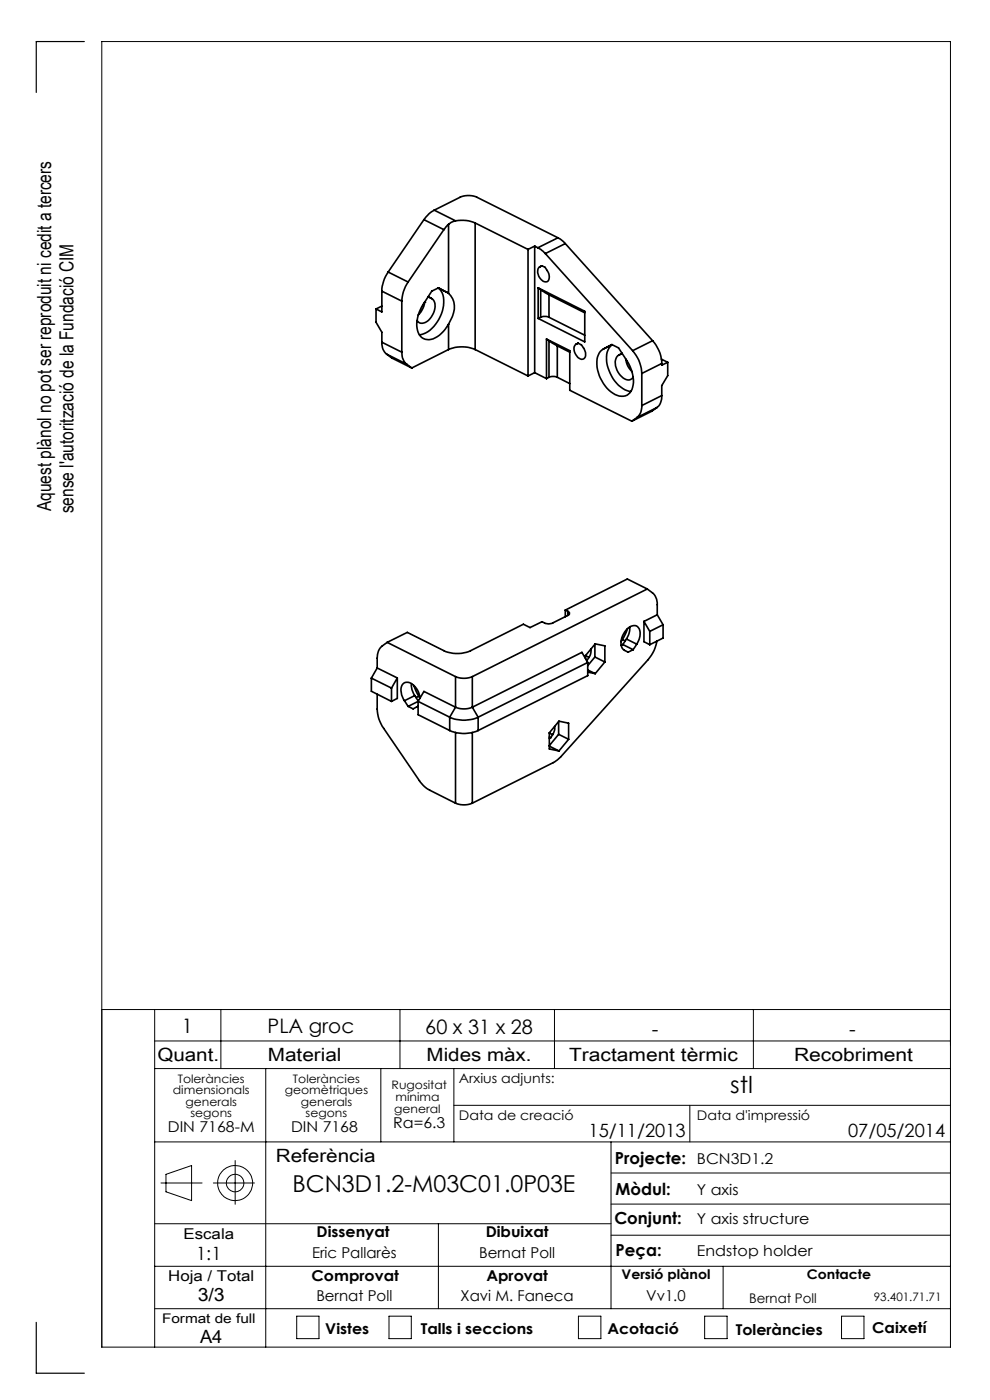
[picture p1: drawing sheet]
<svg xmlns="http://www.w3.org/2000/svg" width="210mm" height="297mm" viewBox="0 0 210 297" stroke-linecap="round" stroke-linejoin="round" font-family="sans-serif">
<g fill="none" stroke="#000" stroke-width=".21">
<path d="M21.6 214.2h180M32.8 214.2v71.6M46.8 214.2v12.5M84.8 214.2v12.5M117.6 214.2v12.5M159.8 214.2v12.5M32.8 220.8h168.8M32.8 226.7h168.8M56.4 226.7v59.1M80.8 226.7v15.5M96.3 226.7v15.5M96.3 234.5h105.3"/>
<path d="M146.3 234.5v7.7M32.8 259.6h96.8M32.8 242.2h168.8M34.1 251h8.8M35.2 249.1l5.4-1.8v7.4l-5.4-1.9zM45.3 251h8.7M49.9 246.2v9.3M93 259.6v18M129.6 242.2v35.4M129.6 255.4h72M129.6 248.8h72M32.8 277.6h168.8"/>
<path d="M32.8 268.6h168.8M62.9 279.2h4.8v4.8h-4.8zM82.5 279.2h4.7v4.8h-4.7zM122.7 279.2h4.8v4.8h-4.8zM129.6 262h72M149.5 279.2h4.7v4.8h-4.7zM153.4 268.6v9M178.5 279.2h4.8v4.8h-4.8zM21.6 285.8h180v-277h-180v277"/>
<circle cx="49.9" cy="251" r="3.7"/>
<circle cx="49.9" cy="251" r="1.86"/>
</g>
<path d="M17.9 8.8h-10.2v10.8M7.7 280.5v10.8h10.2" fill="none" stroke="#000" stroke-width=".25"/>
<g fill="none" stroke="#000" stroke-width=".35">
<path d="M82.3 57.7a7.6 7.6 0 0 0-1.3 4.1M82.3 57.7l4.3 2.1M86.6 59.8a7.6 7.6 0 0 0-1.4 4.1M89.9 46.6l-7.6 11.1M89.9 46.6l4.3 2.1M92.1 44.6l5.5-2.8a4.5 4.5 0 0 1 3.5 0l17.3 8.6M92.1 44.6a5.9 5.9 0 0 0-2.2 2M92.1 44.6l4.5 2.2M94.2 48.7l-7.6 11.1M95.1 47.6l-.9 1.1M95.1 47.6v14.6M96.6 46.8a7.1 7.1 0 0 1 4.2 .5"/>
<path d="M96.6 46.8l-.9 .4-.6 .4M100.8 47.3l11.2 5.6M100.8 47.3v26.9M112 52.9v26.9M113.4 52.2v26.9M113.4 52.2l.7 .4M113.4 52.2l-1.4 .7M114.1 52.6l.6 .3 1 .9M114.3 56.8l.6-.4a2.44 2.44 0 0 1 1.4 3.1l-.2 .2a1.94 1.94 0 0 1-2-2.2zM114.9 56.4l-.4 .2M115.7 53.8l18.5 20.6M118.4 50.4l1.5 1.3"/>
<path d="M118.4 50.4l-4.3 2.2M119.9 51.7l-4.2 2.1M119.9 51.7l18.5 20.6M79.8 65.5v2.9l1.2 2.1v2.1M81 72.6a2.92 2.92 0 0 0 1 2.5M81 61.8l4.2 2.1M81 61.8v4.4l-1.2-.7M81 72.6l4.2 2.1M81 64.9l-1.2 .6M82 75.1l4.3 2.2M82 75.1l1.1 .8 4.2 2.2M85.2 74.7a3.2 3.2 0 0 0 1.1 2.6"/>
<path d="M85.2 63.9v10.8M86.3 77.3l1 .8M90.1 64.1l-.4 1.2-1 1.5M90.1 64.1h.1M90.8 62.9a2.14 2.14 0 0 1 1.3 3.1 2.99 2.99 0 0 1-3.1 2.5l-.5-.5M94.8 62l.3 .2M94.8 62l-1.8-.9-1.4 .7-1.8 2.7a6.6 6.6 0 0 0-.9 6.5 2.56 2.56 0 0 0 3.8 .4l1.4-1.1 1-1.5M94.8 62l-1.8-.9a4 4 0 0 1 1 4.3 7 7 0 0 1-5 5.6M95.1 62.2a4.4 4.4 0 0 1 .5 5.7l-.5 .9M95.1 74.2a7.3 7.3 0 0 1 5.7 0M95.1 68.8v5.4M95.1 74.2l-7.8 3.9"/>
<path d="M100.8 74.2l11.2 5.6M113.4 79.1l2.5 1.2M113.4 79.1l-1.4 .7M114.2 61.1l9.8 4.9v6.5l-9.8-4.9M114.2 61.1v6.5M114.2 61.1l.5 .4M114.7 61.5l1.8 1M114.7 67.3a2.29 2.29 0 0 1 1.8 0M114.7 67.3l-.5 .3M114.7 61.5v5.8M115.9 71.9l5 2.5v8.4l13.1 6.6M115.9 71.9v8.4"/>
<path d="M115.9 71.9l.6 .4M116.5 72.3l1.7 1.1M116.5 62.5l7.5 3.9M116.5 62.5v4.8M116.5 72.3v7.7M116.5 67.3l7.5 3.8M118.2 73.4l2.7 1.3M118.2 73.4v6.6M122 73.2l.6-.4a2.41 2.41 0 0 1 1.4 3.1 1.17 1.17 0 0 1-1.8-.6l-.5-1.4zM122.7 72.8l-.5 .2M127.4 74.5l2.4-1.4 1.4 .7 1.8 2.7a6.7 6.7 0 0 1 .8 6.5 2.53 2.53 0 0 1-3.8 .4 7.5 7.5 0 0 1-3.1-8.1zM129.8 73.1l-1.8 .9"/>
<path d="M129.9 73.1a3.9 3.9 0 0 0-1.1 4.3 7.4 7.4 0 0 0 4.6 5.6h.4M132 75a2.31 2.31 0 0 0-1.2 3.5 2.68 2.68 0 0 0 3 2l.5-.5M132.7 76.1l.3 1.3 1.1 1.4M134.2 74.4a7.5 7.5 0 0 1 1.9 4.8M136.1 79.2v6.8M138.4 72.3a7.5 7.5 0 0 1 2 4.8M138.4 72.3l-4.2 2.1M140.3 76.2l1.3 .7M140.4 77.1l-4.3 2.1M141.6 76.9l-1.2 .6v-.4M141.6 76.9v2.8l-1.2 2.1v2.1M116.5 80a2.29 2.29 0 0 1 1.7 0"/>
<path d="M116.5 80l-.6 .3M118.2 80l2.7 1.4M135.1 88.6l-1.1 .8M136.1 86a2.92 2.92 0 0 1-1 2.6M139.3 86.5l-4.2 2.1M139.3 86.5l-1 .7-4.3 2.2M140.4 83.9a2.92 2.92 0 0 1-1.1 2.6M140.4 83.9l-4.3 2.1M82.1 136.3a4 4 0 0 0-1.7 1.5l-.3 1-.1 2.9M82.1 136.3l14.5 7.2M119.9 129.4l.5 .3M119.9 129.4v1.4"/>
<path d="M120.4 130.6l-3.1 1.5a2.21 2.21 0 0 1-2.3-.2l-2.6 1.2-1.4-.7-11.2 5.6a7 7 0 0 1-5.6 0l-7.8-3.8-4.3 2.1M120.4 129.7a.45 .45 0 0 1 .4 .4 .45 .45 0 0 1-.4 .5M120.4 129.7v.9M124.2 139.7v-.6l2.1-2.5 2 .4v3.4M124.2 139.1l.8 .3M125 139.4l-.5 .7M125.3 137.7v1.1l-.3 .6M126.2 136.7v2.7M126.2 139.4l-1.5 1.8M126.2 139.4l2.1 1M132 135.7l-.2 .4M132 135.7l.6 .3"/>
<path d="M132.1 136.7l2.2 1.1M132.1 136.7l-.3 .2M132.9 135.6l2.2 1.1M132.9 135.6l-.8 1.1M133.1 133.4l-1.1 2.3M133.6 133l-.1 1.3-.6 1.3M135.1 136.7a3.1 3.1 0 0 0 .2-3.7 1.99 1.99 0 0 0-2.8 1 3.1 3.1 0 0 0-.3 3.8l1 .6 1.1-.6M135.1 136.7l-.8 1.1M136.6 131.8v4.3l1.2 .7M136.6 131.8l1.2 2.1M137.3 125a4 4 0 0 1 1.7 1.5l.4 1.4v2.5M137.3 125l-4.2-2.2-13.2 6.6"/>
<path d="M137.3 125l-37.1 18.5M137.8 133.9v2.9M139.3 136a7.9 7.9 0 0 1-1.8 3.9l-19.3 21.4-18 9.1M139.4 130.4l-2.8 1.4M139.4 130.4l1.3 2.1M140.7 132.5l-2.9 1.4M140.7 132.5v2.9l-2.9 1.4M78.8 143.9l4.2 2.1M78.8 143.9v2.7l4.2 2.2M80 147.3v3.1a7.2 7.2 0 0 0 1.4 4.1l7.6 11.1a5.9 5.9 0 0 0 2.2 2l5.4 2.8M80 141.7l4.3 2.1M80 141.7l-1.2 2.2"/>
<path d="M83 146v2.8M84.3 143.8v4.4l-1.3 .6M84.3 143.8l-1.3 2.2M85.8 148.7l.8 1.2M87.3 145l.1 1.3 .6 1.3M87.8 145.4l1 2.3M88 147.6l-2.2 1.1M88 147.6l.7 1.1M88.7 149.8l-1.1 .6-1-.5M88.7 148.8l1.2-2.1 6.7 3.3M88.7 148.8l6.7 3.3M88.7 148.8v2.8l6.7 3.4"/>
<path d="M88.7 148.8l-2.1 1.1M88.8 147.7l.3 .4M88.8 147.7l-.5 .3M89.1 148.1a3.8 3.8 0 0 0-2.7-3.4 1.51 1.51 0 0 0-1.3 2.3l.7 1.7M95.4 152.1a7.4 7.4 0 0 0 6 0M95.4 155a7.4 7.4 0 0 0 6 0M95.4 152.1v2.9M96.6 143.5a4.6 4.6 0 0 0 3.6 0M96.6 150a4.6 4.6 0 0 0 3.6 0M96.6 143.5v6.5M96.6 155.4v15M96.6 150l-1.2 2.1"/>
<path d="M100.2 143.5v6.5M100.2 155.4v15M100.2 150l1.2 2.1M101.4 152.1v2.9M116.5 155.5l2.1-2.5 2 .4v3.4M116.5 155.5v3.4l2.1 .4M116.5 158.3l2.1 1M116.5 156.4l.3 .1M116.5 155.5l.7 .4M116.8 156.5l-.3 .2M117.2 155.9l-.4 .6M117.7 154.1v.8l-.5 1"/>
<path d="M118.5 153.1v2.7M118.5 155.8l-2 2.4M118.5 155.8l2.1 1M120.6 156.8l-2 2.5M124.4 140.1h.1M124.5 140.1v.1M124.7 140.5l-1.3-2.1-23.2 11.6M124.7 142.6l1.6 .3M124.7 140.5l-23.3 11.6M124.7 140.5v2.8l-23.3 11.7M124.7 142.1l1.6 .8M128.3 140.4l-2 2.5"/>
<path d="M96.6 170.4a4.6 4.6 0 0 0 3.6 0"/>
</g>
<g font-size="4.9">
<text x="154.9" y="231.8">stl</text>
<text x="62" y="253">BCN3D1.2-M03C01.0P03E</text>
</g>
<g font-size="4.2">
<text x="38.6" y="219">1</text>
<text x="56.8" y="219.2">PLA groc</text>
<text x="90.2" y="219.4">60 x 31 x 28</text>
<text x="138.3" y="219.7">-</text>
<text x="180.1" y="219.7">-</text>
</g>
<g font-size="4.1">
<text x="10.9" y="108.4" transform="rotate(-90 10.9 108.4)">Aquest plànol no pot ser reproduit ni cedit a tercers</text>
<text x="15.6" y="108.9" transform="rotate(-90 15.6 108.9)">sense l'autorització de la Fundació CIM</text>
</g>
<g font-size="3.9">
<text x="33.4" y="225">Quant.</text>
<text x="56.8" y="225">Material</text>
<text x="90.5" y="225">Mides màx.</text>
<text x="120.7" y="225">Tractament tèrmic</text>
<text x="168.4" y="225">Recobriment</text>
<text x="124.8" y="241.3">15/11/2013</text>
<text x="179.9" y="241.3">07/05/2014</text>
<text x="58.5" y="246.5">Referència</text>
<text x="41.6" y="267.2">1:1</text>
<text x="41.9" y="276.1">3/3</text>
<text x="42.4" y="284.9">A4</text>
</g>
<g font-size="3.5">
<text x="130.5" y="246.8">Projecte:</text>
<text x="130.6" y="253.4">Mòdul:</text>
<text x="130.3" y="259.8">Conjunt:</text>
<text x="130.6" y="266.4">Peça:</text>
</g>
<g font-size="3.2">
<text x="83.4" y="239.3">Ra=6.3</text>
<text x="35.6" y="240.1">DIN 7168-M</text>
<text x="61.7" y="240.1">DIN 7168</text>
<text x="147.8" y="246.8">BCN3D1.2</text>
<text x="147.8" y="253.4">Y axis</text>
<text x="38.9" y="262.9">Escala</text>
<text x="67.2" y="262.5">Dissenyat</text>
<text x="103" y="262.5">Dibuixat</text>
<text x="147.8" y="259.8">Y axis structure</text>
<text x="66.2" y="266.8">Eric Pallarès</text>
<text x="101.6" y="266.8">Bernat Poll</text>
<text x="147.8" y="266.4">Endstop holder</text>
<text x="35.7" y="271.7">Hoja / Total</text>
<text x="66.1" y="271.7">Comprovat</text>
<text x="103.2" y="271.7">Aprovat</text>
<text x="67.1" y="276.1">Bernat Poll</text>
<text x="97.7" y="276.1">Xavi M. Faneca</text>
<text x="137.1" y="276.1">Vv1.0</text>
<text x="69" y="283.1">Vistes</text>
<text x="89.3" y="283.1">Talls i seccions</text>
<text x="128.8" y="283.1">Acotació</text>
<text x="156.1" y="283.2">Toleràncies</text>
<text x="185" y="282.8">Caixetí</text>
</g>
<g font-size="2.8">
<text x="97.3" y="229.6">Arxius adjunts:</text>
<text x="97.3" y="237.7">Data de creació</text>
<text x="147.8" y="237.7">Data d'impressió</text>
<text x="131.8" y="271.4">Versió plànol</text>
<text x="171.2" y="271.4">Contacte</text>
<text x="34.4" y="280.7">Format de full</text>
<text x="158.9" y="276.3">Bernat Poll</text>
</g>
<g font-size="2.5">
<text x="36.7" y="232.1">dimensionals</text>
<text x="37.7" y="229.6">Toleràncies</text>
<text x="60.4" y="232.1">geomètriques</text>
<text x="62.1" y="229.6">Toleràncies</text>
<text x="83.1" y="231">Rugositat</text>
<text x="83.9" y="233.5">mínima</text>
<text x="39.4" y="234.6">generals</text>
<text x="40.4" y="237.1">segons</text>
<text x="63.8" y="234.6">generals</text>
<text x="64.8" y="237.1">segons</text>
<text x="83.6" y="236.2">general</text>
<text x="185.4" y="276.1">93.401.71.71</text>
</g>
</svg>
